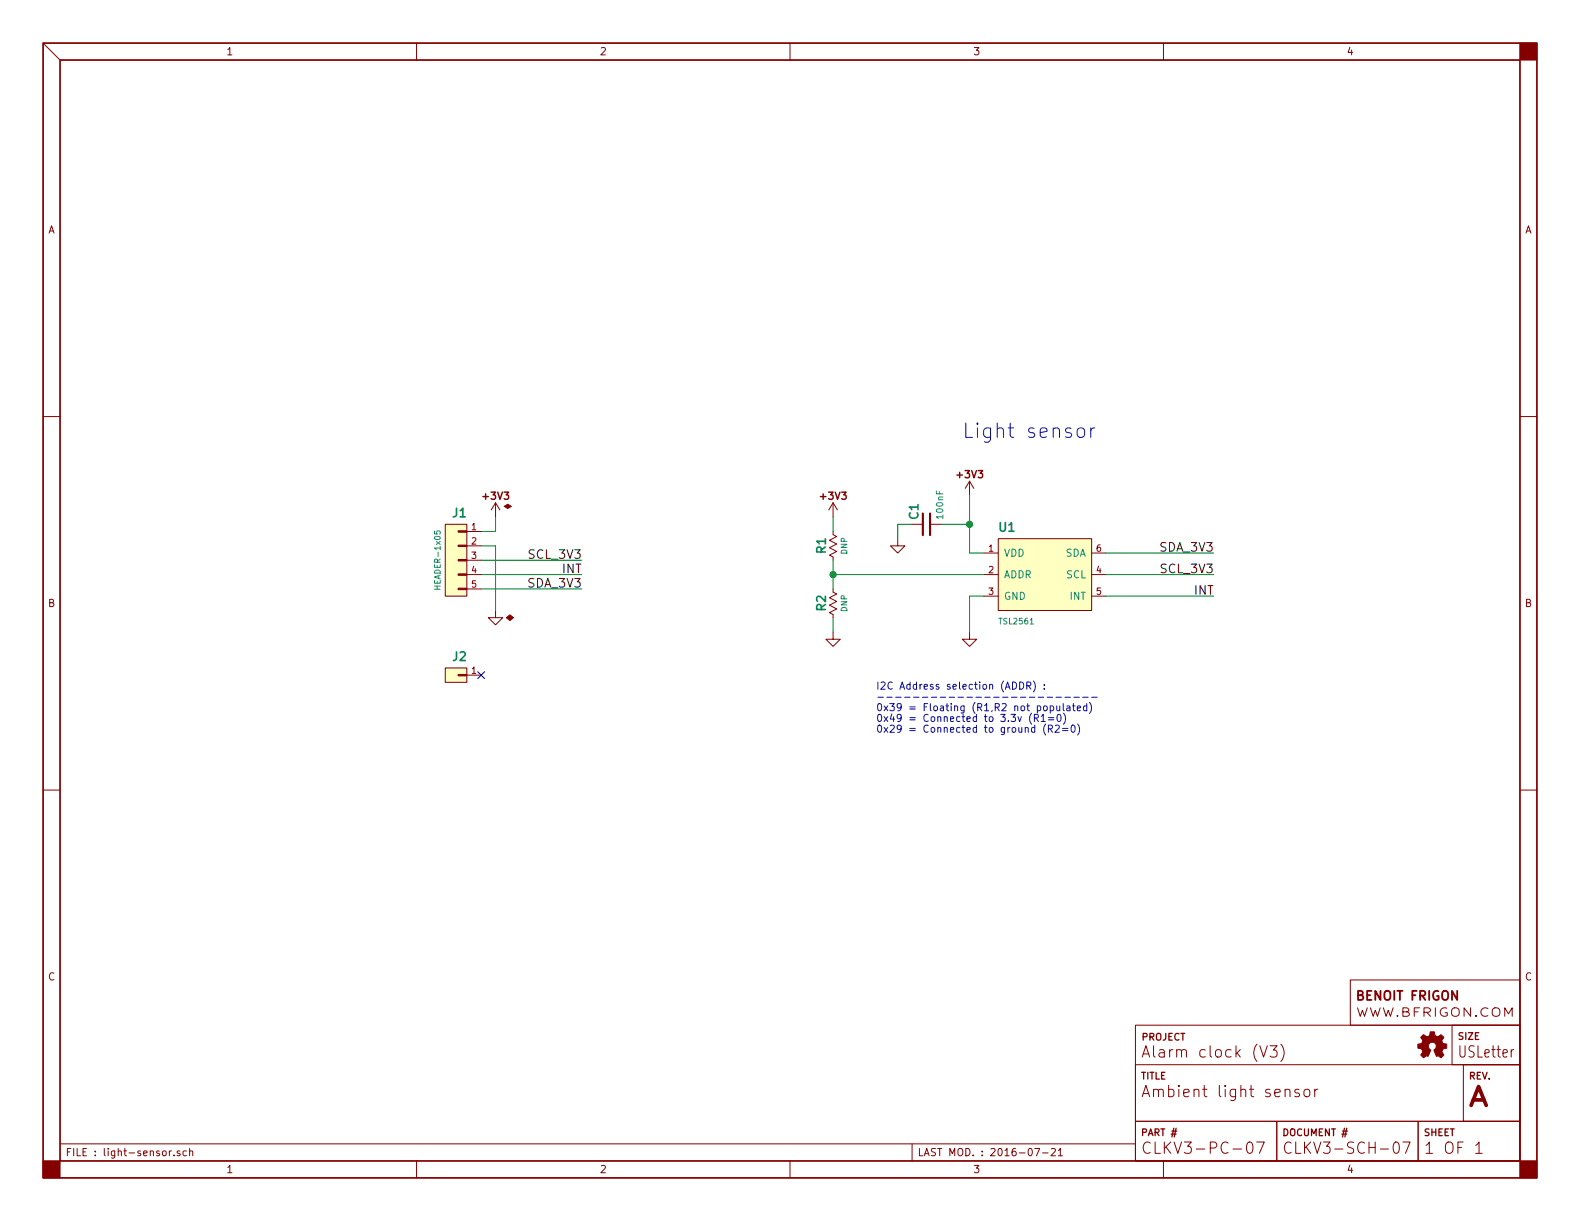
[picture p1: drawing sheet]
<svg xmlns="http://www.w3.org/2000/svg" width="279mm" height="216mm" viewBox="0 0 279 216" stroke-linecap="round" stroke-linejoin="round" font-family="sans-serif">
<g fill="none" stroke="#840000" stroke-width=".18">
<path d="M7.6 7.6l3 3M73.7 7.6v3M139.7 7.6v3M205.7 7.6v3M7.6 73.7h3M268.8 73.7h3M78.7 92.7h3.8v12.7h-3.8zM82.5 94h2.6M82.5 96.5h2.6M82.5 99.1h2.6M87.6 88.9l-.7 1.3M87.6 88.9v2.5"/>
<path d="M87.6 88.9l.8 1.3M147.3 94v.5l.7 .4-1.3 .6 1.3 .7-1.3 .7 1.3 .6-1.3 .7 .6 .3v.6M147.3 88.9v2.5M147.3 88.9l-.7 1.3M147.3 88.9l.8 1.3M158.7 95.3v1.2h1.3l-1.3 1.3-1.2-1.3h1.2M161.3 92.7h1.9M164.5 92.7h1.9M171.4 85.1l-.7 1.3M171.4 85.1v2.5M171.4 85.1l.8 1.3M174 97.8h2.5"/>
<path d="M176.5 95.3h16.5v12.7h-16.5zM193 97.8h2.6M78.7 118.1h3.8v2.6h-3.8zM82.5 119.4h2.6M82.5 101.6h2.6M82.5 104.1h2.6M87.6 108v1.2h1.3l-1.3 1.3-1.2-1.3h1.2M147.3 104.1v.6l.7 .3-1.3 .7 1.3 .6-1.3 .7 1.3 .7-1.3 .6 .6 .4v.5M147.3 111.8v1.2h1.3l-1.3 1.3-1.3-1.3h1.3M171.4 111.8v1.2h1.3l-1.3 1.3-1.2-1.3h1.2M174 101.6h2.5M174 105.4h2.5"/>
<path d="M193 101.6h2.6M193 105.4h2.6M7.6 139.7h3M268.8 139.7h3M238.8 173.3h30v8h-30zM260 178.2v1.5l-1.1-1.5v1.5M261 179.6h.1h-.2h.1v.1M263.1 178.4a.78 .78 0 0 0-1 0 .78 .78 0 0 0 0 1.1 .78 .78 0 0 0 1 .1M266.1 179.7v-1.5l.7 1.1 .6-1.1v1.5M200.8 188.3h68v10h-68zM200.8 181.3h68v24h-68zM200.8 198.3h25v7h-25z"/>
<path d="M222.8 184.9l.6 2 .7-2M224.6 184.9h1.2l-.6 .8a.53 .53 0 0 1 .6 .4v.4l-.1 .3-.8 .1-.3-.2M225.8 198.3h25v7h-25zM226.5 184.6a2.26 2.26 0 0 1 0 3.1M227.3 192.8a.51 .51 0 0 1 .8 .1v1M229.7 192.7l-.5-.1-.2 .3 .1 .3 .6 .2 .1 .1-.1 .3-.2 .1-.5-.1M230.7 192.8a.54 .54 0 0 1 .9 .2v.5a.54 .54 0 0 1-.5 .4 .54 .54 0 0 1-.5-.4zM232.5 192.6v1.3M233 192.6a.45 .45 0 0 0-.5 .4M250.8 198.3h18v7h-18zM256.8 181.3h12v7h-12zM258.8 188.3h10v10h-10z"/>
<path d="M7.6 205.7h3M10.6 202.3h190.2M30.3 203.5l-.4 .2M30.8 204.2v.2M31.8 203.6l-.3-.1-.2 .2 .1 .2 .4 .1v.3h-.5M33 203.6l-.4-.1-.2 .2v.5l.2 .2 .4-.1M33.5 203.6h.5l.1 .8M33.5 203.1v1.3M73.7 205.3v3M139.7 205.3v3M161.3 202.3v3M183 203.1h.8l-.5 1.3"/>
<path d="M184.4 203.9h.9M185.9 203.2l.5-.1 .2 .3-.8 1h.8M187.1 203.4l.4-.3v1.3M187.1 204.4h.8M205.7 205.3v3M220.7 202a.47 .47 0 0 1 .8 .3 1.04 1.04 0 0 1-.6 1.6 1.33 1.33 0 0 1-.2-1.9zM222.2 201.9h1.4l-.9 2M248.1 201.9h1.3l-.9 2M261 202.5l.5-.6v2M261 203.9h1.1M268.8 205.7h3"/>
<circle cx="257.3" cy="179" r=".76"/>
<circle cx="264.5" cy="179" r=".76"/>
</g>
<path d="M7.6 7.6h264.2v200.7h-264.2zM10.6 10.6h258.2v194.7h-258.2z" fill="none" stroke="#840000" stroke-width=".3"/>
<g fill="#840000" stroke="#840000" stroke-width=".18">
<path d="M7.6 205.3h3v3h-3z"/>
<path d="M268.8 205.3h3v3h-3z"/>
<path d="M268.8 7.6h3v3h-3z"/>
<path d="M251.5 183.2a.29 .29 0 0 1 .2-.2 .29 .29 0 0 1 .3 .1l.3 .2a.66 .66 0 0 0 .6-.8v-.1h.7l.1 .4a.56 .56 0 0 0 .4 .5 .56 .56 0 0 0 .7-.3 .49 .49 0 0 1 .4 .3 .49 .49 0 0 1-.2 .6v.1a.64 .64 0 0 0 .6 .6h.2v.5a.3 .3 0 0 1-.1 .3 .3 .3 0 0 1-.3 0l-.3 .2a.55 .55 0 0 0 .2 .9l-.5 .5-.5-.3-.3 .1-.4-1.1a.73 .73 0 0 0 .4-1 .73 .73 0 0 0-1.1-.3 .73 .73 0 0 0-.1 1.1l.2 .2-.4 1.1-.3-.1-.3 .1a.3 .3 0 0 1-.3 .2 .3 .3 0 0 1-.2-.2l-.3-.3 .4-.5-.1-.4a.43 .43 0 0 0-.6-.2l-.2-.1v-.3a.27 .27 0 0 1 0-.4 .27 .27 0 0 1 .4 0l.3-.1 .2-.5-.4-.6z"/>
<path d="M89.5 109.2l.7-.5 .6 .5-.6 .5z"/>
<path d="M81 119.3h1.5v.2h-1.5z"/>
<path d="M89.2 89.5l.6-.3 .6 .3-.6 .4z"/>
<path d="M81 104h1.5v.3h-1.5z"/>
<path d="M81 101.5h1.5v.2h-1.5z"/>
<path d="M81 98.9h1.5v.3h-1.5z"/>
<path d="M81 96.4h1.5v.2h-1.5z"/>
<path d="M81 93.9h1.5v.2h-1.5z"/>
</g>
<g fill="#ffffc2" stroke="#ffffc2" stroke-width=".18">
<path d="M78.7 118.1h3.8v2.6h-3.8z"/>
<path d="M176.5 95.3h16.5v12.7h-16.5z"/>
<path d="M78.7 92.7h3.8v12.7h-3.8z"/>
</g>
<path d="M84.5 118.8l1.2 1.2M85.7 118.8l-1.2 1.2" fill="none" stroke="#000084" stroke-width=".18"/>
<path d="M163.2 90.8v3.8M164.5 90.8v3.8" fill="none" stroke="#840000" stroke-width=".38"/>
<g fill="none" stroke="#0000c2" stroke-width=".18">
<path d="M190.6 75.9a.69 .69 0 0 1 1.2 .2v.8a.68 .68 0 0 1-.7 .5 .68 .68 0 0 1-.6-.5v-.8zM192.9 75.7v1.6M193.6 75.7a.59 .59 0 0 0-.7 .4M155.2 123.3h1M156.8 123.3h1M158.4 123.3h1M160 123.3h.9M161.5 123.3h1M163.1 123.3h1M164.7 123.3h1M166.3 123.3h.9M167.8 123.3h1"/>
<path d="M169.4 123.3h1M171 123.3h1M172.6 123.3h.9M174.1 123.3h1M175.7 123.3h1M177.3 123.3h1M178.9 123.3h.9M180.3 120.6a.64 .64 0 0 1 .7 .6 .64 .64 0 0 1-.7 .7zM180.4 123.3h1M181.6 121.3l.6-.1v-.5l-.6-.1v1.3M181.9 121.3l.4 .6M182 123.3h1"/>
<path d="M182.4 126.1a1.51 1.51 0 0 0 0 2M182.7 120.4a1.51 1.51 0 0 1 0 2M182.9 127l.6-.1 .1-.5-.7-.1v1.3M183.2 127l.4 .6M183.6 123.3h1M184.1 126.7l.4-.4v1.3M184.1 127.6h.7M184.7 121.7v.2M184.7 121.1v.1M184.9 128a1.51 1.51 0 0 0 0 2M185.2 123.3h.9M185.4 128.9l.6-.1 .1-.5-.7-.1v1.3"/>
<path d="M185.4 126.9h1M185.4 127.3h1M185.7 128.9l.4 .6M185.7 124.9l.4-.1 .2 .3-.1 .5h-.5M185.7 124.8v1.3M186.6 128.3l.5-.1 .2 .1v.3l-.8 .9h.8M186.7 123.3h1M186.9 124.8v.8l.3 .1 .2-.1M187 126.4l.2-.1a.67 .67 0 0 1 .4 .6 .67 .67 0 0 1-.4 .7l-.2-.1-.1-.4zM187.4 124.8v.9M187.9 128.8h.9M187.9 129.2h.9"/>
<path d="M188 124.4v1.1l.2 .2M188.1 126.1a1.51 1.51 0 0 1 0 2M188.3 123.3h1M188.7 124.9h.5v.8M189.2 125.1l-.5 .1-.1 .2 .2 .3 .4-.1M189.5 128.3l.2-.1a.67 .67 0 0 1 .4 .7 .67 .67 0 0 1-.4 .6l-.2-.1-.1-.4zM189.6 124.8h.5M189.8 124.4v1.1l.3 .2M189.9 123.3h1M190.5 125.2l.6-.1-.1-.2-.3-.1-.2 .2 .1 .6h.4M190.6 128a1.51 1.51 0 0 1 0 2M191.5 123.3h.9"/>
<path d="M192.2 124.9l-.4-.1-.2 .3 .1 .5h.5M192.2 124.4v1.3M192.7 124.2a1.51 1.51 0 0 1 0 2M193 123.3h1"/>
</g>
<g fill="none" stroke="#008400" stroke-width=".18">
<path d="M85.1 96.5h2.5v11.5M85.1 99.1h17.8M87.6 91.4v2.6h-2.5M147.3 91.4v2.6M147.3 99.1v5M161.3 92.7h-2.6v2.6M166.4 92.7h5M171.4 87.6v10.2h2.6M195.6 97.8h19M85.1 101.6h17.8M85.1 104.1h17.8M147.3 101.6h26.7"/>
<path d="M147.3 109.2v2.6M174 105.4h-2.6v6.4M195.6 105.4h19M195.6 101.6h19"/>
</g>
<path d="M76.8 93.9v.5h.5v-.4l.4-.1 .2 .2-.2 .3" fill="none" stroke="#008484" stroke-width=".18"/>
<g fill="#008400" stroke="#008400" stroke-width=".25">
<circle cx="171.5" cy="92.7" r=".51"/>
<circle cx="147.3" cy="101.6" r=".51"/>
</g>
<text font-size="4.6" fill="#840000" x="259.8" y="195.6">A</text>
<text font-size="3.5" fill="#0000c2" x="170.2" y="77.5">Light sensor</text>
<g font-size="2.8" fill="#840000">
<text x="201.8" y="187">Alarm clock (V3)</text>
<text x="257.8" y="187">USLetter</text>
<text x="201.8" y="194">Ambient light sensor</text>
<text x="201.8" y="204">CLKV3-PC-07</text>
<text x="226.8" y="204">CLKV3-SCH-07</text>
<text x="251.8" y="204">1 OF 1</text>
</g>
<text font-size="2.2" fill="#840000" x="239.8" y="176.9">BENOIT FRIGON</text>
<g font-size="2.1" fill="#008484">
<text x="80.1" y="91.5">J1</text>
<text x="162.4" y="91.8" transform="rotate(-90 162.4 91.8)">C1</text>
<text x="176.7" y="94">U1</text>
<text x="146" y="97.8" transform="rotate(-90 146 97.8)">R1</text>
<text x="146" y="108" transform="rotate(-90 146 108)">R2</text>
<text x="80.1" y="116.9">J2</text>
</g>
<g font-size="2.1">
<text x="93.7" y="98.8">SCL_3V3</text>
<text x="99.4" y="101.3">INT</text>
<text x="205.2" y="97.5">SDA_3V3</text>
<text x="205.4" y="101.3">SCL_3V3</text>
<text x="93.4" y="103.9">SDA_3V3</text>
<text x="211.2" y="105.2">INT</text>
</g>
<text font-size="2.1" fill="#840000" x="239.8" y="179.8">WWW.BFRIGON.COM</text>
<g font-size="1.8" fill="#840000">
<text x="40.2" y="9.8">1</text>
<text x="106.2" y="9.8">2</text>
<text x="172.2" y="9.8">3</text>
<text x="238.3" y="9.8">4</text>
<text x="8.5" y="41.3">A</text>
<text x="269.6" y="41.3">A</text>
<text x="85.5" y="88.3">+3V3</text>
<text x="145.2" y="88.3">+3V3</text>
<text x="169.4" y="84.5">+3V3</text>
<text x="8.5" y="107.3">B</text>
<text x="269.6" y="107.3">B</text>
<text x="8.5" y="173.4">C</text>
<text x="269.6" y="173.4">C</text>
<text x="11.6" y="204.4">FILE : light-sensor.sch</text>
<text x="40.2" y="207.4">1</text>
<text x="106.2" y="207.4">2</text>
<text x="162.3" y="204.4">LAST MOD. : 2016-07-21</text>
<text x="172.2" y="207.4">3</text>
<text x="238.3" y="207.4">4</text>
</g>
<g font-size="1.8" fill="#008484">
<text x="177.5" y="98.4">VDD</text>
<text x="188.3" y="98.4">SDA</text>
<text x="177.5" y="102.2">ADDR</text>
<text x="177.5" y="106">GND</text>
<text x="188.5" y="102.2">SCL</text>
<text x="189.2" y="106">INT</text>
</g>
<g font-size="1.8" fill="#0000c2">
<text x="154.9" y="121.9">I2C Address selection (ADDR) :</text>
<text x="154.9" y="125.7">0x39 = Floating (R1,R2 not populated)</text>
<text x="154.9" y="127.6">0x49 = Connected to 3.3v (R1=0)</text>
<text x="154.9" y="129.5">0x29 = Connected to ground (R2=0)</text>
</g>
<g font-size="1.7" fill="#840000">
<text x="201.9" y="184">PROJECT</text>
<text x="257.8" y="183.8">SIZE</text>
<text x="201.8" y="190.9">TITLE</text>
<text x="259.8" y="190.9">REV.</text>
<text x="201.8" y="200.9">PART #</text>
<text x="226.8" y="200.9">DOCUMENT #</text>
<text x="251.8" y="200.9">SHEET</text>
</g>
<g font-size="1.6" fill="#840000">
<text x="83.4" y="93.7">1</text>
<text x="83.4" y="96.3">2</text>
<text x="83.4" y="98.8">3</text>
<text x="83.4" y="101.3">4</text>
<text x="174.8" y="97.5">1</text>
<text x="174.8" y="101.3">2</text>
<text x="193.9" y="101.3">4</text>
<text x="193.9" y="97.5">6</text>
<text x="83.4" y="103.9">5</text>
<text x="174.8" y="105.2">3</text>
<text x="193.9" y="105.2">5</text>
<text x="83.4" y="119.1">1</text>
</g>
<text font-size="1.6" fill="#008484" x="166.8" y="91.6" transform="rotate(-90 166.8 91.6)">100nF</text>
<g font-size="1.4" fill="#008484">
<text x="149.8" y="98" transform="rotate(-90 149.8 98)">DNP</text>
<text x="77.9" y="103.9" transform="rotate(-90 77.9 103.9)">HEADER-1x05</text>
<text x="149.8" y="108.2" transform="rotate(-90 149.8 108.2)">DNP</text>
<text x="176.8" y="110.4">TSL2561</text>
</g>
</svg>
